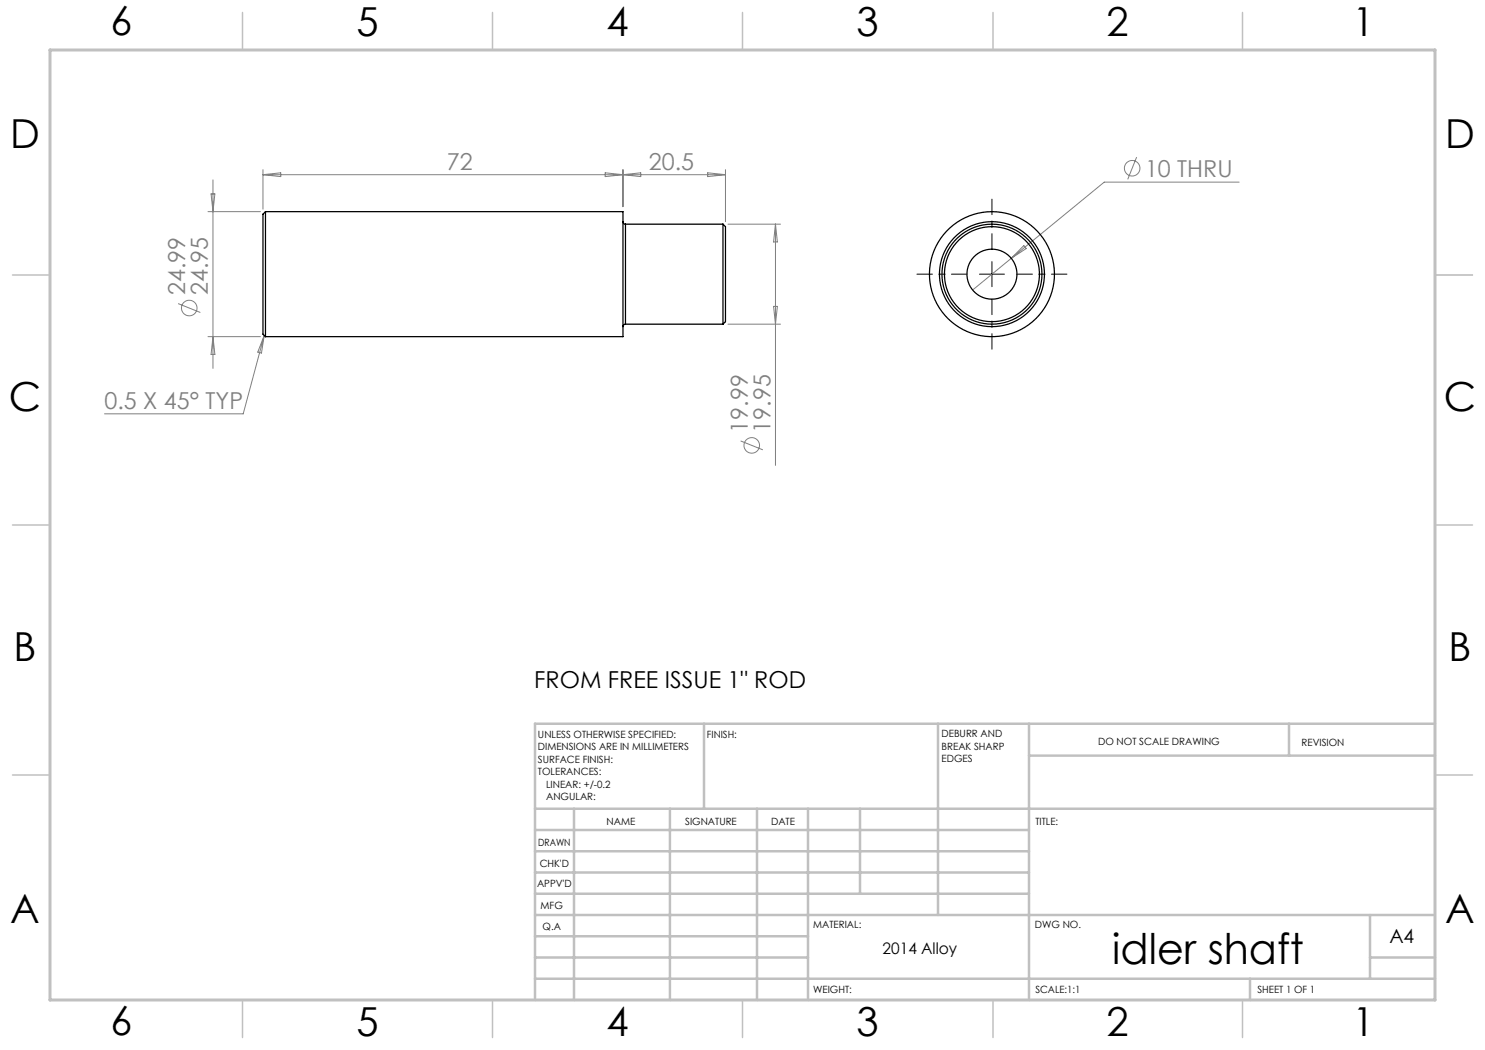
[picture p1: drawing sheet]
<svg xmlns="http://www.w3.org/2000/svg" width="297mm" height="210mm" viewBox="0 0 297 210" stroke-linecap="round" stroke-linejoin="round" font-family="sans-serif">
<g fill="none" stroke="#808080" stroke-width=".2">
<path d="M42.2 38.8h.8l-.4 3.5zM42.6 36v37.7M52.6 33.9v7.9M52.6 34.9h92.5M52.6 34.9l3.6-.3v.7zM121 34.6l7.2 .7v-.7l-7.2 .7zM124.6 33.9v7.4M141.5 34.6l3.6 .3-3.6 .4zM145.1 33.9v10.4M227.3 31.4l-1.8 4.5M247.8 36.4h-27l-26.3 21.6M41.6 42.3h10.5"/>
<path d="M145.6 44.8h10.5M155.1 44.8v48.3M155.1 44.8l.4 3.6h-.8zM204.8 49.1l.4 .6-2.9 2zM35.6 60.7l4.5 1.8M41.6 67.3h10.5M42.6 67.3l.4 3.6h-.8zM52.8 67.1l-.5 3.5-.7-.2zM52.8 67.1l-4.2 15.7h-27.7M145.6 64.8h10.5M154.7 61.3h.8l-.4 3.5zM148.1 88.2l4.5 1.8"/>
<circle cx="226.4" cy="33.6" r="1.56"/>
<circle cx="37.8" cy="61.6" r="1.56"/>
<circle cx="150.3" cy="89.1" r="1.56"/>
</g>
<path d="M193.4 54.8h-10M198.4 49.8v-10M198.4 59.8v10M203.4 54.8h10" fill="none" stroke="#000" stroke-width=".2" stroke-dasharray="15.2 1.3 1.3 1.3" stroke-dashoffset="12.1"/>
<path d="M195.9 54.8h5M198.4 52.3v5" fill="none" stroke="#000" stroke-width=".2"/>
<path d="M287 55h7.5M287 144.8v55.2h-187.2" fill="none" stroke="#c0c0c0" stroke-width=".2"/>
<g fill="none" stroke="#c0c0c0" stroke-width=".5">
<path d="M140.8 144.8v17M187.6 144.8v38.2M205.8 144.8v55.2M205.8 151.1h81.2M257.8 144.8v6.3M287 144.8h-180v55.2M107 161.8h180M107 178.8h98.8M107 174.5h98.8M107 170.3h98.8M107 166h98.8M114.8 161.8v38.2"/>
<path d="M134 161.8v38.2M151.4 161.8v38.2M161.6 161.8v38.2M172 161.8v17M107 195.8h180M107 191.5h54.6M107 187.3h54.6M107 183h180M250 195.8v4.2M274 191.5h13M274 183v12.8"/>
</g>
<g fill="none" stroke="#c0c0c0" stroke-width=".3">
<path d="M48.5 2.5v7.5M98.5 2.5v7.5M148.5 2.5v7.5M198.6 2.5v7.5M248.5 2.5v7.5M2.5 55h7.5M287 55h7.5M2.5 105h7.5M287 105h7.5M2.5 155h7.5M287 155h7.5M48.5 200v7.5"/>
<path d="M98.5 200v7.5M148.5 200v7.5M198.6 200v7.5M248.5 200v7.5"/>
</g>
<path d="M10 10h277v190h-277z" fill="none" stroke="#c0c0c0" stroke-width=".6"/>
<g fill="none" stroke="#000" stroke-width=".25">
<path d="M53.1 42.3v25M53.1 42.3h71.5v25h-71.5M53.1 42.3l-.5 .5v24l.5 .5M124.6 44.3l.1 .4 .4 .1M125.1 44.8v20M125.1 44.8h19.5M144.6 44.8v20M144.6 44.8l.5 .5v19l-.5 .5M125.1 64.8l-.4 .2-.1 .3M125.1 64.8h19.5"/>
<circle cx="198.4" cy="54.8" r="9.5"/>
<circle cx="198.4" cy="54.8" r="5"/>
<circle cx="198.4" cy="54.8" r="10.5"/>
<circle cx="198.4" cy="54.8" r="10"/>
<circle cx="198.4" cy="54.8" r="12.5"/>
</g>
<text font-size="8.5" x="222.5" y="192.7">idler shaft</text>
<g font-size="8">
<text x="22.1" y="7.1">6</text>
<text x="71.3" y="7.1">5</text>
<text x="121.3" y="7.1">4</text>
<text x="171.3" y="7.1">3</text>
<text x="221.3" y="7.1">2</text>
<text x="270.5" y="7.1">1</text>
<text x="2" y="29.7">D</text>
<text x="289" y="29.7">D</text>
<text x="1.8" y="82.2">C</text>
<text x="288.8" y="82.2">C</text>
<text x="2.7" y="132.2">B</text>
<text x="289.7" y="132.2">B</text>
<text x="2" y="184.6">A</text>
<text x="289" y="184.6">A</text>
<text x="22.1" y="207.1">6</text>
<text x="71.3" y="207.1">5</text>
<text x="121.3" y="207.1">4</text>
<text x="171.3" y="207.1">3</text>
<text x="221.3" y="207.1">2</text>
<text x="270.5" y="207.1">1</text>
</g>
<g font-size="4.7" fill="#808080">
<text x="89.4" y="33.9">72</text>
<text x="129.8" y="33.9">20.5</text>
<text x="229" y="35.4">10 THRU</text>
<text x="37.1" y="59" transform="rotate(-90 37.1 59)">24.99</text>
<text x="41.6" y="59" transform="rotate(-90 41.6 59)">24.95</text>
<text x="20.9" y="81.8">0.5 X 45° TYP</text>
<text x="149.6" y="86.5" transform="rotate(-90 149.6 86.5)">19.99</text>
<text x="154.1" y="86.5" transform="rotate(-90 154.1 86.5)">19.95</text>
</g>
<text font-size="4.7" x="106.9" y="137.6">FROM FREE ISSUE 1&quot; ROD</text>
<text font-size="3.9" x="277.9" y="188.5">A4</text>
<text font-size="3.2" x="176.5" y="190.9">2014 Alloy</text>
<g font-size="2">
<text x="107.6" y="147.6">UNLESS OTHERWISE SPECIFIED:</text>
<text x="141.4" y="147.6">FINISH:</text>
<text x="188.3" y="147.5">DEBURR AND</text>
<text x="188.3" y="150">BREAK SHARP</text>
<text x="219.6" y="149">DO NOT SCALE DRAWING</text>
<text x="260.3" y="149.2">REVISION</text>
<text x="107.6" y="150.1">DIMENSIONS ARE IN MILLIMETERS</text>
<text x="107.6" y="152.6">SURFACE FINISH:</text>
<text x="107.6" y="155.1">TOLERANCES:</text>
<text x="188.3" y="152.5">EDGES</text>
<text x="109.2" y="157.6">LINEAR: +/-0.2</text>
<text x="109.2" y="160.1">ANGULAR:</text>
<text x="121.3" y="165">NAME</text>
<text x="137" y="164.9">SIGNATURE</text>
<text x="154.2" y="164.9">DATE</text>
<text x="207.1" y="164.9">TITLE:</text>
<text x="107.6" y="169.1">DRAWN</text>
<text x="107.9" y="173.3">CHK'D</text>
<text x="107.4" y="177.4">APPV'D</text>
<text x="108.1" y="181.8">MFG</text>
<text x="108.5" y="186">Q.A</text>
<text x="162.6" y="185.5">MATERIAL:</text>
<text x="207" y="185.5">DWG NO.</text>
<text x="162.6" y="198.5">WEIGHT:</text>
<text x="207.1" y="198.6">SCALE:1:1</text>
<text x="251.5" y="198.6">SHEET 1 OF 1</text>
</g>
</svg>
